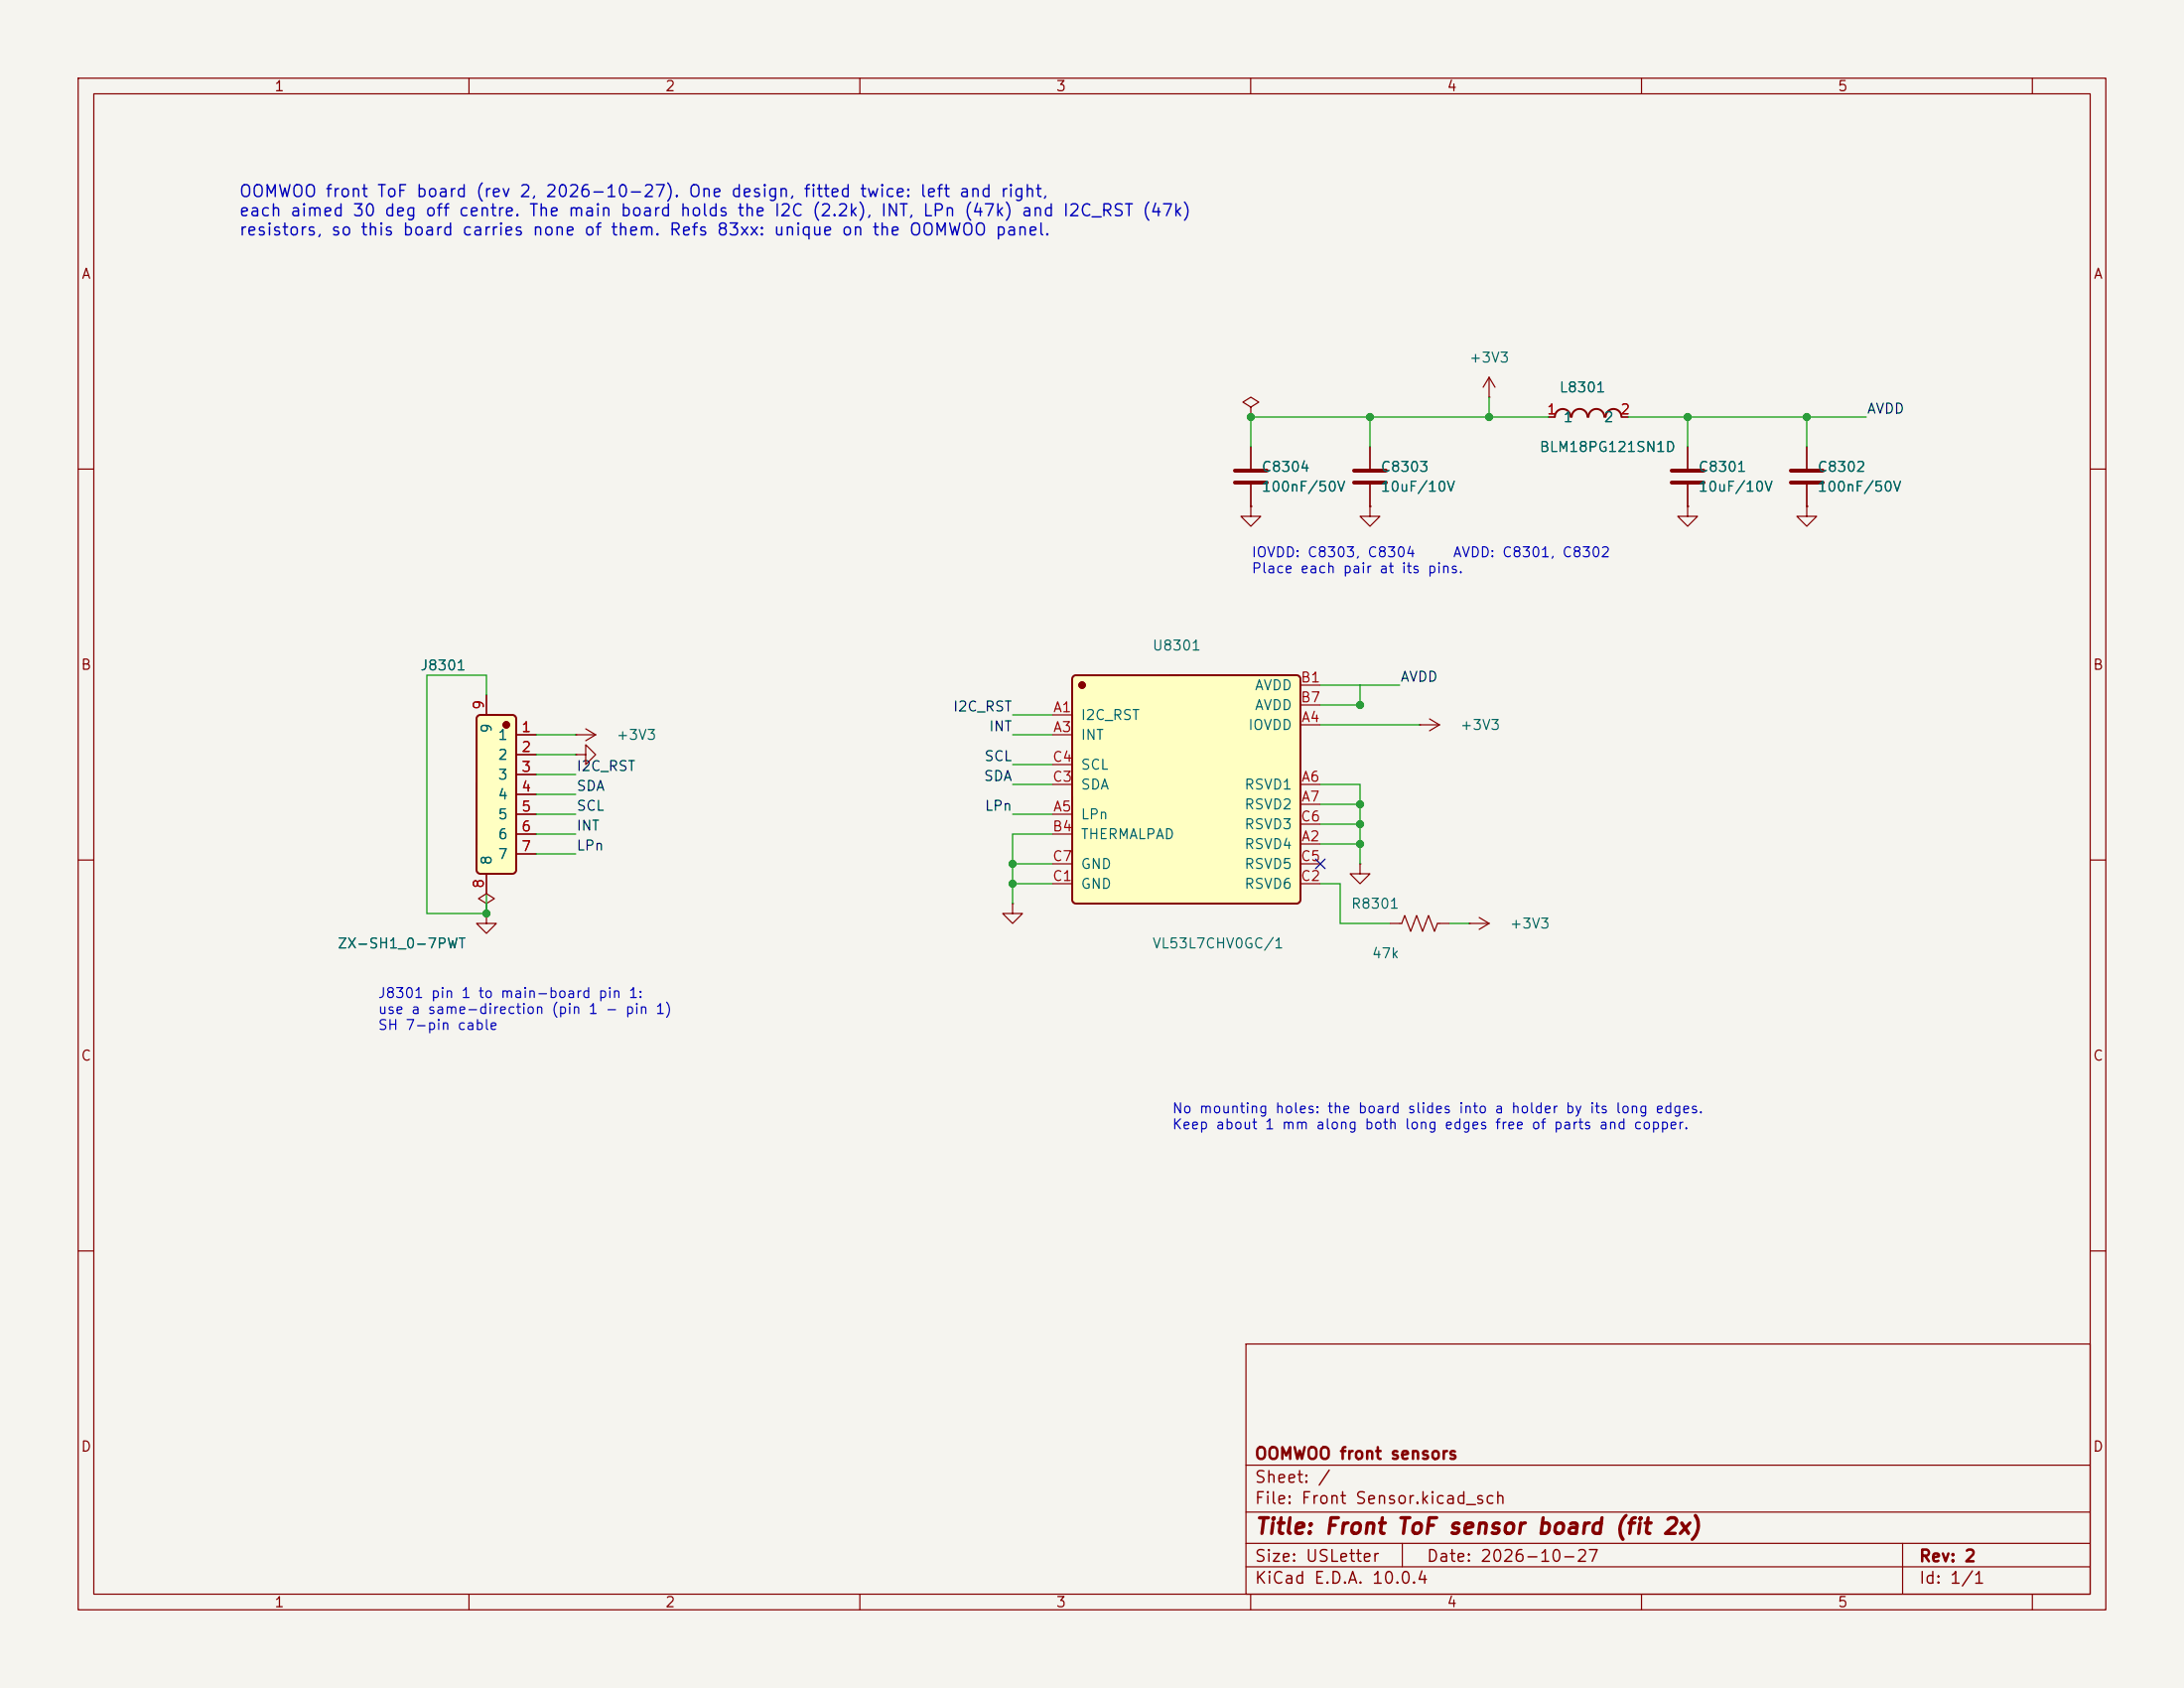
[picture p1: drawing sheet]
(kicad_sch
 (version 20260306)
 (generator "eeschema")
 (generator_version "10.0")
 (paper "USLetter")
 (title_block
  (title "Front ToF sensor board (fit 2x)")
  (date "2026-10-27")
  (rev "2")
  (company "OOMWOO front sensors"))
 (lib_symbols
  (symbol "Device:C"
   (pin_numbers (hide yes))
   (pin_names
    (offset 0.254)) (exclude_from_sim no) (in_bom yes) (on_board yes)
   (in_pos_files yes)
   (duplicate_pin_numbers_are_jumpers no)
   (property "Reference" "C" (at 0.635 2.54 0) (show_name no) (do_not_autoplace no) (effects (font (size 1.27 1.27)) (justify left)))
   (property "Value" "C" (at 0.635 -2.54 0) (show_name no) (do_not_autoplace no) (effects (font (size 1.27 1.27)) (justify left)))
   (property "Footprint" "" (at 0.9652 -3.81 0) (show_name no) (do_not_autoplace no) (hide yes) (effects (font (size 1.27 1.27))))
   (property "Datasheet" "" (at 0 0 0) (show_name no) (do_not_autoplace no) (hide yes) (effects (font (size 1.27 1.27))))
   (property "Description" "Unpolarized capacitor" (at 0 0 0) (show_name no) (do_not_autoplace no) (hide yes) (effects (font (size 1.27 1.27))))
   (symbol "C_0_1"
    (polyline (pts (xy -2.032 0.762) (xy 2.032 0.762)) (stroke (width 0.508) (type default)) (fill (type none)))
    (polyline (pts (xy -2.032 -0.762) (xy 2.032 -0.762)) (stroke (width 0.508) (type default)) (fill (type none))))
   (symbol "C_1_1"
    (pin passive line (at 0 3.81 270) (length 2.794) (name "" (effects (font (size 1.27 1.27)))) (number "1" (effects (font (size 1.27 1.27)))))
    (pin passive line (at 0 -3.81 90) (length 2.794) (name "" (effects (font (size 1.27 1.27)))) (number "2" (effects (font (size 1.27 1.27))))))
   (embedded_fonts no))
  (symbol "Device:R_US"
   (pin_numbers (hide yes))
   (pin_names
    (offset 0)) (exclude_from_sim no) (in_bom yes) (on_board yes)
   (in_pos_files yes)
   (duplicate_pin_numbers_are_jumpers no)
   (property "Reference" "R" (at 2.54 0 90) (show_name no) (do_not_autoplace no) (effects (font (size 1.27 1.27))))
   (property "Value" "R_US" (at -2.54 0 90) (show_name no) (do_not_autoplace no) (effects (font (size 1.27 1.27))))
   (property "Footprint" "" (at 1.016 -0.254 90) (show_name no) (do_not_autoplace no) (hide yes) (effects (font (size 1.27 1.27))))
   (property "Datasheet" "" (at 0 0 0) (show_name no) (do_not_autoplace no) (hide yes) (effects (font (size 1.27 1.27))))
   (property "Description" "Resistor, US symbol" (at 0 0 0) (show_name no) (do_not_autoplace no) (hide yes) (effects (font (size 1.27 1.27))))
   (symbol "R_US_0_1"
    (polyline (pts (xy 0 2.286) (xy 0 2.54)) (stroke (width 0) (type default)) (fill (type none)))
    (polyline (pts (xy 0 2.286) (xy 1.016 1.905) (xy 0 1.524) (xy -1.016 1.143) (xy 0 0.762)) (stroke (width 0) (type default)) (fill (type none)))
    (polyline (pts (xy 0 0.762) (xy 1.016 0.381) (xy 0 0) (xy -1.016 -0.381) (xy 0 -0.762)) (stroke (width 0) (type default)) (fill (type none)))
    (polyline (pts (xy 0 -0.762) (xy 1.016 -1.143) (xy 0 -1.524) (xy -1.016 -1.905) (xy 0 -2.286)) (stroke (width 0) (type default)) (fill (type none)))
    (polyline (pts (xy 0 -2.286) (xy 0 -2.54)) (stroke (width 0) (type default)) (fill (type none))))
   (symbol "R_US_1_1"
    (pin passive line (at 0 3.81 270) (length 1.27) (name "" (effects (font (size 1.27 1.27)))) (number "1" (effects (font (size 1.27 1.27)))))
    (pin passive line (at 0 -3.81 90) (length 1.27) (name "" (effects (font (size 1.27 1.27)))) (number "2" (effects (font (size 1.27 1.27))))))
   (embedded_fonts no))
  (symbol "JLCImport:BLM18PG121SN1D"
   (pin_names
    (offset 1.016)) (exclude_from_sim no) (in_bom yes) (on_board yes)
   (in_pos_files yes)
   (duplicate_pin_numbers_are_jumpers no)
   (property "Reference" "L" (at 0 2 0) (show_name no) (do_not_autoplace no) (effects (font (size 1.27 1.27))))
   (property "Value" "BLM18PG121SN1D_C14709" (at 0 -2 0) (show_name no) (do_not_autoplace no) (effects (font (size 1.27 1.27))))
   (property "Footprint" "JLCImport:BLM18PG121SN1D" (at 0 0 0) (show_name no) (do_not_autoplace no) (hide yes) (effects (font (size 1.27 1.27))))
   (property "Datasheet" "https://www.lcsc.com/datasheet/lcsc_datasheet_2304140030_Murata-Electronics-BLM18PG121SN1D_C14709.pdf" (at 0 0 0) (show_name no) (do_not_autoplace no) (hide yes) (effects (font (size 1.27 1.27))))
   (property "Description" "-55℃~+125℃ 1 120Ω@100MHz 2A 50mΩ ±25% 0603 Ferrite Beads ROHS" (at 0 0 0) (show_name no) (do_not_autoplace no) (hide yes) (effects (font (size 1.27 1.27))))
   (property "LCSC" "C14709" (at 0 0 0) (show_name no) (do_not_autoplace no) (hide yes) (effects (font (size 1.27 1.27))))
   (property "Manufacturer" "Murata Electronics" (at 0 0 0) (show_name no) (do_not_autoplace no) (hide yes) (effects (font (size 1.27 1.27))))
   (property "Manufacturer Part" "BLM18PG121SN1D" (at 0 0 0) (show_name no) (do_not_autoplace no) (hide yes) (effects (font (size 1.27 1.27))))
   (symbol "BLM18PG121SN1D_0_1"
    (arc (start -4.2883 0.0173) (mid -3.2763 1.0283) (end -2.2652 0.0163) (stroke (width 0.254) (type solid)) (fill (type none)))
    (arc (start -2.1336 0.018) (mid -1.1214 1.0291) (end -0.1105 0.0168) (stroke (width 0.254) (type solid)) (fill (type none)))
    (arc (start 0.017 0.018) (mid 1.0292 1.0291) (end 2.0401 0.0168) (stroke (width 0.254) (type solid)) (fill (type none)))
    (arc (start 2.2098 0.0175) (mid 3.2219 1.0284) (end 4.2329 0.0163) (stroke (width 0.254) (type solid)) (fill (type none)))
    (pin passive line (at -5.08 0 0) (length 0.762) (name "1" (effects (font (size 1.27 1.27)))) (number "1" (effects (font (size 1.27 1.27)))))
    (pin passive line (at 5.08 0 180) (length 0.762) (name "2" (effects (font (size 1.27 1.27)))) (number "2" (effects (font (size 1.27 1.27))))))
   (embedded_fonts no))
  (symbol "JLCImport:VL53L7CHV0GC_1"
   (pin_names
    (offset 1.016)) (exclude_from_sim no) (in_bom yes) (on_board yes)
   (in_pos_files yes)
   (duplicate_pin_numbers_are_jumpers no)
   (property "Reference" "U" (at 0 17.24 0) (show_name no) (do_not_autoplace no) (effects (font (size 1.27 1.27))))
   (property "Value" "VL53L7CHV0GC_1" (at 0 -15.97 0) (show_name no) (do_not_autoplace no) (effects (font (size 1.27 1.27))))
   (property "Footprint" "JLCImport:VL53L7CHV0GC_1" (at 0 0 0) (show_name no) (do_not_autoplace no) (hide yes) (effects (font (size 1.27 1.27))))
   (property "Datasheet" "https://www.st.com/resource/en/datasheet/vl53l7ch.pdf" (at 0 0 0) (show_name no) (do_not_autoplace no) (hide yes) (effects (font (size 1.27 1.27))))
   (property "Description" "Low power mode、Digital communication interface、Interrupt output LGA-16(3x6.4) Specialized Sensors ROHS" (at 0 0 0) (show_name no) (do_not_autoplace no) (hide yes) (effects (font (size 1.27 1.27))))
   (property "LCSC" "C19183986" (at 0 0 0) (show_name no) (do_not_autoplace no) (hide yes) (effects (font (size 1.27 1.27))))
   (property "Manufacturer" "STMicroelectronics" (at 0 0 0) (show_name no) (do_not_autoplace no) (hide yes) (effects (font (size 1.27 1.27))))
   (property "Manufacturer Part" "VL53L7CHV0GC/1" (at 0 0 0) (show_name no) (do_not_autoplace no) (hide yes) (effects (font (size 1.27 1.27))))
   (symbol "VL53L7CHV0GC_1_0_1"
    (circle (center -13.97 13.97) (radius 0.381) (stroke (width 0.254) (type solid)) (fill (type outline)))
    (polyline (pts (xy 13.462 -13.97) (xy 13.5611 -13.9603) (xy 13.6564 -13.9314) (xy 13.7443 -13.8844) (xy 13.8212 -13.8212) (xy 13.8844 -13.7443) (xy 13.9314 -13.6564) (xy 13.9603 -13.5611) (xy 13.97 -13.462) (xy 13.9603 14.8311) (xy 13.9314 14.9264) (xy 13.8844 15.0143) (xy 13.8212 15.0912) (xy 13.7443 15.1544) (xy 13.6564 15.2014) (xy 13.5611 15.2303) (xy 13.462 15.24) (xy -14.8311 15.2303) (xy -14.9264 15.2014) (xy -15.0143 15.1544) (xy -15.0912 15.0912) (xy -15.1544 15.0143) (xy -15.2014 14.9264) (xy -15.2303 14.8311) (xy -15.24 14.732) (xy -15.2303 -13.5611) (xy -15.2014 -13.6564) (xy -15.1544 -13.7443) (xy -15.0912 -13.8212) (xy -15.0143 -13.8844) (xy -14.9264 -13.9314) (xy -14.8311 -13.9603) (xy -14.732 -13.97) (xy 13.462 -13.97)) (stroke (width 0.254) (type solid)) (fill (type background)))
    (pin passive line (at -17.78 10.16 0) (length 2.54) (name "I2C_RST" (effects (font (size 1.27 1.27)))) (number "A1" (effects (font (size 1.27 1.27)))))
    (pin passive line (at 16.51 -6.35 180) (length 2.54) (name "RSVD4" (effects (font (size 1.27 1.27)))) (number "A2" (effects (font (size 1.27 1.27)))))
    (pin passive line (at -17.78 7.62 0) (length 2.54) (name "INT" (effects (font (size 1.27 1.27)))) (number "A3" (effects (font (size 1.27 1.27)))))
    (pin passive line (at 16.51 8.89 180) (length 2.54) (name "IOVDD" (effects (font (size 1.27 1.27)))) (number "A4" (effects (font (size 1.27 1.27)))))
    (pin passive line (at -17.78 -2.54 0) (length 2.54) (name "LPn" (effects (font (size 1.27 1.27)))) (number "A5" (effects (font (size 1.27 1.27)))))
    (pin passive line (at 16.51 1.27 180) (length 2.54) (name "RSVD1" (effects (font (size 1.27 1.27)))) (number "A6" (effects (font (size 1.27 1.27)))))
    (pin passive line (at 16.51 -1.27 180) (length 2.54) (name "RSVD2" (effects (font (size 1.27 1.27)))) (number "A7" (effects (font (size 1.27 1.27)))))
    (pin passive line (at 16.51 13.97 180) (length 2.54) (name "AVDD" (effects (font (size 1.27 1.27)))) (number "B1" (effects (font (size 1.27 1.27)))))
    (pin passive line (at -17.78 -5.08 0) (length 2.54) (name "THERMALPAD" (effects (font (size 1.27 1.27)))) (number "B4" (effects (font (size 1.27 1.27)))))
    (pin passive line (at 16.51 11.43 180) (length 2.54) (name "AVDD" (effects (font (size 1.27 1.27)))) (number "B7" (effects (font (size 1.27 1.27)))))
    (pin passive line (at -17.78 -11.43 0) (length 2.54) (name "GND" (effects (font (size 1.27 1.27)))) (number "C1" (effects (font (size 1.27 1.27)))))
    (pin passive line (at 16.51 -11.43 180) (length 2.54) (name "RSVD6" (effects (font (size 1.27 1.27)))) (number "C2" (effects (font (size 1.27 1.27)))))
    (pin passive line (at -17.78 1.27 0) (length 2.54) (name "SDA" (effects (font (size 1.27 1.27)))) (number "C3" (effects (font (size 1.27 1.27)))))
    (pin passive line (at -17.78 3.81 0) (length 2.54) (name "SCL" (effects (font (size 1.27 1.27)))) (number "C4" (effects (font (size 1.27 1.27)))))
    (pin passive line (at 16.51 -8.89 180) (length 2.54) (name "RSVD5" (effects (font (size 1.27 1.27)))) (number "C5" (effects (font (size 1.27 1.27)))))
    (pin passive line (at 16.51 -3.81 180) (length 2.54) (name "RSVD3" (effects (font (size 1.27 1.27)))) (number "C6" (effects (font (size 1.27 1.27)))))
    (pin passive line (at -17.78 -8.89 0) (length 2.54) (name "GND" (effects (font (size 1.27 1.27)))) (number "C7" (effects (font (size 1.27 1.27))))))
   (embedded_fonts no))
  (symbol "JLCImport:ZX-SH1_0-7PWT"
   (pin_names
    (offset 1.016)) (exclude_from_sim no) (in_bom yes) (on_board yes)
   (in_pos_files yes)
   (duplicate_pin_numbers_are_jumpers no)
   (property "Reference" "U" (at 0 14.7 0) (show_name no) (do_not_autoplace no) (effects (font (size 1.27 1.27))))
   (property "Value" "ZX-SH1_0-7PWT" (at 0 -14.7 0) (show_name no) (do_not_autoplace no) (effects (font (size 1.27 1.27))))
   (property "Footprint" "JLCImport:ZX-SH1_0-7PWT" (at 0 0 0) (show_name no) (do_not_autoplace no) (hide yes) (effects (font (size 1.27 1.27))))
   (property "Datasheet" "https://www.lcsc.com/datasheet/C7430449.pdf" (at 0 0 0) (show_name no) (do_not_autoplace no) (hide yes) (effects (font (size 1.27 1.27))))
   (property "Description" "JST SH compatible, 1.0 mm pitch, 1x7P, surface mount, right angle (side entry), 2 mounting pads, 1 A 50 V" (at 0 0 0) (show_name no) (do_not_autoplace no) (hide yes) (effects (font (size 1.27 1.27))))
   (property "LCSC" "C7430449" (at 0 0 0) (show_name no) (do_not_autoplace no) (hide yes) (effects (font (size 1.27 1.27))))
   (property "Manufacturer" "Megastar" (at 0 0 0) (show_name no) (do_not_autoplace no) (hide yes) (effects (font (size 1.27 1.27))))
   (property "Manufacturer Part" "ZX-SH1.0-7PWT" (at 0 0 0) (show_name no) (do_not_autoplace no) (hide yes) (effects (font (size 1.27 1.27))))
   (symbol "ZX-SH1_0-7PWT_0_1"
    (circle (center -1.27 8.89) (radius 0.381) (stroke (width 0.254) (type solid)) (fill (type outline)))
    (polyline (pts (xy 2.032 -10.16) (xy 2.1311 -10.1503) (xy 2.2264 -10.1214) (xy 2.3142 -10.0744) (xy 2.3912 -10.0112) (xy 2.4544 -9.9343) (xy 2.5013 -9.8464) (xy 2.5302 -9.7511) (xy 2.54 -9.652) (xy 2.5302 9.7511) (xy 2.5013 9.8464) (xy 2.4544 9.9343) (xy 2.3912 10.0112) (xy 2.3142 10.0744) (xy 2.2264 10.1214) (xy 2.1311 10.1503) (xy 2.032 10.16) (xy -2.1311 10.1503) (xy -2.2264 10.1214) (xy -2.3142 10.0744) (xy -2.3912 10.0112) (xy -2.4544 9.9343) (xy -2.5013 9.8464) (xy -2.5302 9.7511) (xy -2.54 9.652) (xy -2.5302 -9.7511) (xy -2.5013 -9.8464) (xy -2.4544 -9.9343) (xy -2.3912 -10.0112) (xy -2.3142 -10.0744) (xy -2.2264 -10.1214) (xy -2.1311 -10.1503) (xy -2.032 -10.16) (xy 2.032 -10.16)) (stroke (width 0.254) (type solid)) (fill (type background)))
    (pin passive line (at -5.08 7.62 0) (length 2.54) (name "1" (effects (font (size 1.27 1.27)))) (number "1" (effects (font (size 1.27 1.27)))))
    (pin passive line (at -5.08 5.08 0) (length 2.54) (name "2" (effects (font (size 1.27 1.27)))) (number "2" (effects (font (size 1.27 1.27)))))
    (pin passive line (at -5.08 2.54 0) (length 2.54) (name "3" (effects (font (size 1.27 1.27)))) (number "3" (effects (font (size 1.27 1.27)))))
    (pin passive line (at -5.08 0 0) (length 2.54) (name "4" (effects (font (size 1.27 1.27)))) (number "4" (effects (font (size 1.27 1.27)))))
    (pin passive line (at -5.08 -2.54 0) (length 2.54) (name "5" (effects (font (size 1.27 1.27)))) (number "5" (effects (font (size 1.27 1.27)))))
    (pin passive line (at -5.08 -5.08 0) (length 2.54) (name "6" (effects (font (size 1.27 1.27)))) (number "6" (effects (font (size 1.27 1.27)))))
    (pin passive line (at -5.08 -7.62 0) (length 2.54) (name "7" (effects (font (size 1.27 1.27)))) (number "7" (effects (font (size 1.27 1.27)))))
    (pin passive line (at 1.27 -12.7 90) (length 2.54) (name "8" (effects (font (size 1.27 1.27)))) (number "8" (effects (font (size 1.27 1.27)))))
    (pin passive line (at 1.27 12.7 270) (length 2.54) (name "9" (effects (font (size 1.27 1.27)))) (number "9" (effects (font (size 1.27 1.27))))))
   (embedded_fonts no))
  (symbol "power:+3V3"
   (power global)
   (pin_numbers (hide yes))
   (pin_names
    (offset 0) (hide yes)) (exclude_from_sim no) (in_bom yes) (on_board yes)
   (in_pos_files yes)
   (duplicate_pin_numbers_are_jumpers no)
   (property "Reference" "#PWR" (at 0 -3.81 0) (show_name no) (do_not_autoplace no) (hide yes) (effects (font (size 1.27 1.27))))
   (property "Value" "+3V3" (at 0 3.556 0) (show_name no) (do_not_autoplace no) (effects (font (size 1.27 1.27))))
   (property "Footprint" "" (at 0 0 0) (show_name no) (do_not_autoplace no) (hide yes) (effects (font (size 1.27 1.27))))
   (property "Datasheet" "" (at 0 0 0) (show_name no) (do_not_autoplace no) (hide yes) (effects (font (size 1.27 1.27))))
   (property "Description" "Power symbol creates a global label with name \"+3V3\"" (at 0 0 0) (show_name no) (do_not_autoplace no) (hide yes) (effects (font (size 1.27 1.27))))
   (symbol "+3V3_0_1"
    (polyline (pts (xy -0.762 1.27) (xy 0 2.54)) (stroke (width 0) (type default)) (fill (type none)))
    (polyline (pts (xy 0 2.54) (xy 0.762 1.27)) (stroke (width 0) (type default)) (fill (type none)))
    (polyline (pts (xy 0 0) (xy 0 2.54)) (stroke (width 0) (type default)) (fill (type none))))
   (symbol "+3V3_1_1"
    (pin power_in line (at 0 0 90) (length 0) (name "" (effects (font (size 1.27 1.27)))) (number "1" (effects (font (size 1.27 1.27))))))
   (embedded_fonts no))
  (symbol "power:GND"
   (power global)
   (pin_numbers (hide yes))
   (pin_names
    (offset 0) (hide yes)) (exclude_from_sim no) (in_bom yes) (on_board yes)
   (in_pos_files yes)
   (duplicate_pin_numbers_are_jumpers no)
   (property "Reference" "#PWR" (at 0 -6.35 0) (show_name no) (do_not_autoplace no) (hide yes) (effects (font (size 1.27 1.27))))
   (property "Value" "GND" (at 0 -3.81 0) (show_name no) (do_not_autoplace no) (effects (font (size 1.27 1.27))))
   (property "Footprint" "" (at 0 0 0) (show_name no) (do_not_autoplace no) (hide yes) (effects (font (size 1.27 1.27))))
   (property "Datasheet" "" (at 0 0 0) (show_name no) (do_not_autoplace no) (hide yes) (effects (font (size 1.27 1.27))))
   (property "Description" "Power symbol creates a global label with name \"GND\" , ground" (at 0 0 0) (show_name no) (do_not_autoplace no) (hide yes) (effects (font (size 1.27 1.27))))
   (symbol "GND_0_1"
    (polyline (pts (xy 0 0) (xy 0 -1.27) (xy 1.27 -1.27) (xy 0 -2.54) (xy -1.27 -1.27) (xy 0 -1.27)) (stroke (width 0) (type default)) (fill (type none))))
   (symbol "GND_1_1"
    (pin power_in line (at 0 0 270) (length 0) (name "" (effects (font (size 1.27 1.27)))) (number "1" (effects (font (size 1.27 1.27))))))
   (embedded_fonts no))
  (symbol "power:PWR_FLAG"
   (power global)
   (pin_numbers (hide yes))
   (pin_names
    (offset 0) (hide yes)) (exclude_from_sim no) (in_bom yes) (on_board yes)
   (in_pos_files yes)
   (duplicate_pin_numbers_are_jumpers no)
   (property "Reference" "#FLG" (at 0 1.905 0) (show_name no) (do_not_autoplace no) (hide yes) (effects (font (size 1.27 1.27))))
   (property "Value" "PWR_FLAG" (at 0 3.81 0) (show_name no) (do_not_autoplace no) (effects (font (size 1.27 1.27))))
   (property "Footprint" "" (at 0 0 0) (show_name no) (do_not_autoplace no) (hide yes) (effects (font (size 1.27 1.27))))
   (property "Datasheet" "" (at 0 0 0) (show_name no) (do_not_autoplace no) (hide yes) (effects (font (size 1.27 1.27))))
   (property "Description" "Special symbol for telling ERC where power comes from" (at 0 0 0) (show_name no) (do_not_autoplace no) (hide yes) (effects (font (size 1.27 1.27))))
   (symbol "PWR_FLAG_0_0"
    (pin power_out line (at 0 0 90) (length 0) (name "" (effects (font (size 1.27 1.27)))) (number "1" (effects (font (size 1.27 1.27))))))
   (symbol "PWR_FLAG_0_1"
    (polyline (pts (xy 0 0) (xy 0 1.27) (xy -1.016 1.905) (xy 0 2.54) (xy 1.016 1.905) (xy 0 1.27)) (stroke (width 0) (type default)) (fill (type none))))
   (embedded_fonts no)))
 (symbol
  (lib_id "JLCImport:ZX-SH1_0-7PWT")
  (at 63.5 101.6 0)
  (mirror y)
  (unit 1)
  (body_style 1)
  (exclude_from_sim no)
  (in_bom yes)
  (on_board yes)
  (in_pos_files yes)
  (dnp no)
  (property "Reference" "J8301" (at 59.69 85.09 0) (show_name no) (do_not_autoplace no) (effects (font (size 1.27 1.27)) (justify left)))
  (property "Value" "ZX-SH1_0-7PWT" (at 59.69 120.65 0) (show_name no) (do_not_autoplace no) (effects (font (size 1.27 1.27)) (justify left)))
  (property "Footprint" "JLCImport:ZX-SH1_0-7PWT" (at 63.5 101.6 0) (hide yes) (show_name no) (do_not_autoplace no) (effects (font (size 1.27 1.27))))
  (property "Datasheet" "" (at 63.5 101.6 0) (hide yes) (show_name no) (do_not_autoplace no) (effects (font (size 1.27 1.27))))
  (property "Description" "JST SH compatible 1.0 mm 1x7P, SMD right angle; to the main board VL-L1 or VL-R1" (at 63.5 101.6 0) (hide yes) (show_name no) (do_not_autoplace no) (effects (font (size 1.27 1.27))))
  (property "LCSC" "C7430449" (at 63.5 101.6 0) (hide yes) (show_name no) (do_not_autoplace no) (effects (font (size 1.27 1.27))))
  (pin "1")
  (pin "2")
  (pin "3")
  (pin "4")
  (pin "5")
  (pin "6")
  (pin "7")
  (pin "8")
  (pin "9"))
 (wire
  (pts (xy 68.58 93.98) (xy 73.66 93.98))
  (stroke (width 0) (type default)))
 (symbol
  (lib_id "power:+3V3")
  (at 73.66 93.98 270)
  (unit 1)
  (body_style 1)
  (exclude_from_sim no)
  (in_bom yes)
  (on_board yes)
  (in_pos_files yes)
  (dnp no)
  (property "Reference" "#PWR8301" (at 73.66 93.98 90) (hide yes) (show_name no) (do_not_autoplace no) (effects (font (size 1.27 1.27))))
  (property "Value" "+3V3" (at 78.74 93.98 90) (show_name no) (do_not_autoplace no) (effects (font (size 1.27 1.27)) (justify left)))
  (property "Footprint" "" (at 73.66 93.98 0) (hide yes) (show_name no) (do_not_autoplace no) (effects (font (size 1.27 1.27))))
  (property "Datasheet" "" (at 73.66 93.98 0) (hide yes) (show_name no) (do_not_autoplace no) (effects (font (size 1.27 1.27))))
  (property "Description" "" (at 73.66 93.98 0) (hide yes) (show_name no) (do_not_autoplace no) (effects (font (size 1.27 1.27))))
  (pin "1"))
 (wire
  (pts (xy 68.58 96.52) (xy 73.66 96.52))
  (stroke (width 0) (type default)))
 (symbol
  (lib_id "power:GND")
  (at 73.66 96.52 90)
  (unit 1)
  (body_style 1)
  (exclude_from_sim no)
  (in_bom yes)
  (on_board yes)
  (in_pos_files yes)
  (dnp no)
  (property "Reference" "#PWR8302" (at 73.66 96.52 90) (hide yes) (show_name no) (do_not_autoplace no) (effects (font (size 1.27 1.27))))
  (property "Value" "GND" (at 78.74 96.52 90) (hide yes) (show_name no) (do_not_autoplace no) (effects (font (size 1.27 1.27)) (justify left)))
  (property "Footprint" "" (at 73.66 96.52 0) (hide yes) (show_name no) (do_not_autoplace no) (effects (font (size 1.27 1.27))))
  (property "Datasheet" "" (at 73.66 96.52 0) (hide yes) (show_name no) (do_not_autoplace no) (effects (font (size 1.27 1.27))))
  (property "Description" "" (at 73.66 96.52 0) (hide yes) (show_name no) (do_not_autoplace no) (effects (font (size 1.27 1.27))))
  (pin "1"))
 (wire
  (pts (xy 68.58 99.06) (xy 73.66 99.06))
  (stroke (width 0) (type default)))
 (label "I2C_RST"
  (at 73.66 99.06 0)
  (effects (font (size 1.27 1.27)) (justify left bottom)))
 (wire
  (pts (xy 68.58 101.6) (xy 73.66 101.6))
  (stroke (width 0) (type default)))
 (label "SDA"
  (at 73.66 101.6 0)
  (effects (font (size 1.27 1.27)) (justify left bottom)))
 (wire
  (pts (xy 68.58 104.14) (xy 73.66 104.14))
  (stroke (width 0) (type default)))
 (label "SCL"
  (at 73.66 104.14 0)
  (effects (font (size 1.27 1.27)) (justify left bottom)))
 (wire
  (pts (xy 68.58 106.68) (xy 73.66 106.68))
  (stroke (width 0) (type default)))
 (label "INT"
  (at 73.66 106.68 0)
  (effects (font (size 1.27 1.27)) (justify left bottom)))
 (wire
  (pts (xy 68.58 109.22) (xy 73.66 109.22))
  (stroke (width 0) (type default)))
 (label "LPn"
  (at 73.66 109.22 0)
  (effects (font (size 1.27 1.27)) (justify left bottom)))
 (wire
  (pts (xy 62.23 114.3) (xy 62.23 116.84))
  (stroke (width 0) (type default)))
 (symbol
  (lib_id "power:GND")
  (at 62.23 116.84 0)
  (unit 1)
  (body_style 1)
  (exclude_from_sim no)
  (in_bom yes)
  (on_board yes)
  (in_pos_files yes)
  (dnp no)
  (property "Reference" "#PWR8303" (at 62.23 116.84 0) (hide yes) (show_name no) (do_not_autoplace no) (effects (font (size 1.27 1.27))))
  (property "Value" "GND" (at 62.23 121.92 0) (hide yes) (show_name no) (do_not_autoplace no) (effects (font (size 1.27 1.27))))
  (property "Footprint" "" (at 62.23 116.84 0) (hide yes) (show_name no) (do_not_autoplace no) (effects (font (size 1.27 1.27))))
  (property "Datasheet" "" (at 62.23 116.84 0) (hide yes) (show_name no) (do_not_autoplace no) (effects (font (size 1.27 1.27))))
  (property "Description" "" (at 62.23 116.84 0) (hide yes) (show_name no) (do_not_autoplace no) (effects (font (size 1.27 1.27))))
  (pin "1"))
 (wire
  (pts (xy 62.23 88.9) (xy 62.23 86.36))
  (stroke (width 0) (type default)))
 (wire
  (pts (xy 62.23 86.36) (xy 54.61 86.36))
  (stroke (width 0) (type default)))
 (wire
  (pts (xy 54.61 86.36) (xy 54.61 116.84))
  (stroke (width 0) (type default)))
 (wire
  (pts (xy 54.61 116.84) (xy 62.23 116.84))
  (stroke (width 0) (type default)))
 (junction
  (at 62.23 116.84)
  (diameter 0)
  (color 0 0 0 0))
 (text "J8301 pin 1 to main-board pin 1:\nuse a same-direction (pin 1 - pin 1)\nSH 7-pin cable"
  (exclude_from_sim no)
  (at 48.26 132.08 0)
  (effects (font (size 1.27 1.27)) (justify left bottom)))
 (symbol
  (lib_id "JLCImport:VL53L7CHV0GC_1")
  (at 152.4 101.6 0)
  (unit 1)
  (body_style 1)
  (exclude_from_sim no)
  (in_bom no)
  (on_board yes)
  (in_pos_files no)
  (dnp no)
  (property "Reference" "U8301" (at 147.32 82.55 0) (show_name no) (do_not_autoplace no) (effects (font (size 1.27 1.27)) (justify left)))
  (property "Value" "VL53L7CHV0GC/1" (at 147.32 120.65 0) (show_name no) (do_not_autoplace no) (effects (font (size 1.27 1.27)) (justify left)))
  (property "Footprint" "JLCImport:VL53L7CHV0GC_1" (at 152.4 101.6 0) (hide yes) (show_name no) (do_not_autoplace no) (effects (font (size 1.27 1.27))))
  (property "Datasheet" "https://www.st.com/resource/en/datasheet/vl53l7ch.pdf" (at 152.4 101.6 0) (hide yes) (show_name no) (do_not_autoplace no) (effects (font (size 1.27 1.27))))
  (property "Description" "8x8 multizone ToF, 90 deg diagonal FoV. Hand-placed (not in the JLC BOM/CPL). Same footprint and pinout: VL53L7CX (C5270520), VL53L5CX (C3178303, 63 deg diagonal)" (at 152.4 101.6 0) (hide yes) (show_name no) (do_not_autoplace no) (effects (font (size 1.27 1.27))))
  (property "Assembly" "hand-placed: buy from DigiKey, Mouser or ST, reflow at home" (at 152.4 101.6 0) (hide yes) (show_name no) (do_not_autoplace no) (effects (font (size 1.27 1.27))))
  (property "LCSC" "C19183986" (at 152.4 101.6 0) (hide yes) (show_name no) (do_not_autoplace no) (effects (font (size 1.27 1.27))))
  (pin "A1")
  (pin "A2")
  (pin "A3")
  (pin "A4")
  (pin "A5")
  (pin "A6")
  (pin "A7")
  (pin "B1")
  (pin "B4")
  (pin "B7")
  (pin "C1")
  (pin "C2")
  (pin "C3")
  (pin "C4")
  (pin "C5")
  (pin "C6")
  (pin "C7"))
 (wire
  (pts (xy 134.62 91.44) (xy 129.54 91.44))
  (stroke (width 0) (type default)))
 (label "I2C_RST"
  (at 129.54 91.44 180)
  (effects (font (size 1.27 1.27)) (justify right bottom)))
 (wire
  (pts (xy 134.62 93.98) (xy 129.54 93.98))
  (stroke (width 0) (type default)))
 (label "INT"
  (at 129.54 93.98 180)
  (effects (font (size 1.27 1.27)) (justify right bottom)))
 (wire
  (pts (xy 134.62 104.14) (xy 129.54 104.14))
  (stroke (width 0) (type default)))
 (label "LPn"
  (at 129.54 104.14 180)
  (effects (font (size 1.27 1.27)) (justify right bottom)))
 (wire
  (pts (xy 134.62 100.33) (xy 129.54 100.33))
  (stroke (width 0) (type default)))
 (label "SDA"
  (at 129.54 100.33 180)
  (effects (font (size 1.27 1.27)) (justify right bottom)))
 (wire
  (pts (xy 134.62 97.79) (xy 129.54 97.79))
  (stroke (width 0) (type default)))
 (label "SCL"
  (at 129.54 97.79 180)
  (effects (font (size 1.27 1.27)) (justify right bottom)))
 (no_connect
  (at 168.91 110.49))
 (wire
  (pts (xy 134.62 106.68) (xy 129.54 106.68))
  (stroke (width 0) (type default)))
 (wire
  (pts (xy 134.62 110.49) (xy 129.54 110.49))
  (stroke (width 0) (type default)))
 (wire
  (pts (xy 134.62 113.03) (xy 129.54 113.03))
  (stroke (width 0) (type default)))
 (wire
  (pts (xy 129.54 106.68) (xy 129.54 113.03))
  (stroke (width 0) (type default)))
 (junction
  (at 129.54 110.49)
  (diameter 0)
  (color 0 0 0 0))
 (wire
  (pts (xy 129.54 113.03) (xy 129.54 115.57))
  (stroke (width 0) (type default)))
 (junction
  (at 129.54 113.03)
  (diameter 0)
  (color 0 0 0 0))
 (symbol
  (lib_id "power:GND")
  (at 129.54 115.57 0)
  (unit 1)
  (body_style 1)
  (exclude_from_sim no)
  (in_bom yes)
  (on_board yes)
  (in_pos_files yes)
  (dnp no)
  (property "Reference" "#PWR8304" (at 129.54 115.57 0) (hide yes) (show_name no) (do_not_autoplace no) (effects (font (size 1.27 1.27))))
  (property "Value" "GND" (at 129.54 120.65 0) (hide yes) (show_name no) (do_not_autoplace no) (effects (font (size 1.27 1.27))))
  (property "Footprint" "" (at 129.54 115.57 0) (hide yes) (show_name no) (do_not_autoplace no) (effects (font (size 1.27 1.27))))
  (property "Datasheet" "" (at 129.54 115.57 0) (hide yes) (show_name no) (do_not_autoplace no) (effects (font (size 1.27 1.27))))
  (property "Description" "" (at 129.54 115.57 0) (hide yes) (show_name no) (do_not_autoplace no) (effects (font (size 1.27 1.27))))
  (pin "1"))
 (wire
  (pts (xy 168.91 100.33) (xy 173.99 100.33))
  (stroke (width 0) (type default)))
 (wire
  (pts (xy 168.91 102.87) (xy 173.99 102.87))
  (stroke (width 0) (type default)))
 (wire
  (pts (xy 168.91 105.41) (xy 173.99 105.41))
  (stroke (width 0) (type default)))
 (wire
  (pts (xy 168.91 107.95) (xy 173.99 107.95))
  (stroke (width 0) (type default)))
 (wire
  (pts (xy 173.99 100.33) (xy 173.99 107.95))
  (stroke (width 0) (type default)))
 (junction
  (at 173.99 102.87)
  (diameter 0)
  (color 0 0 0 0))
 (junction
  (at 173.99 105.41)
  (diameter 0)
  (color 0 0 0 0))
 (wire
  (pts (xy 173.99 107.95) (xy 173.99 110.49))
  (stroke (width 0) (type default)))
 (junction
  (at 173.99 107.95)
  (diameter 0)
  (color 0 0 0 0))
 (symbol
  (lib_id "power:GND")
  (at 173.99 110.49 0)
  (unit 1)
  (body_style 1)
  (exclude_from_sim no)
  (in_bom yes)
  (on_board yes)
  (in_pos_files yes)
  (dnp no)
  (property "Reference" "#PWR8305" (at 173.99 110.49 0) (hide yes) (show_name no) (do_not_autoplace no) (effects (font (size 1.27 1.27))))
  (property "Value" "GND" (at 173.99 115.57 0) (hide yes) (show_name no) (do_not_autoplace no) (effects (font (size 1.27 1.27))))
  (property "Footprint" "" (at 173.99 110.49 0) (hide yes) (show_name no) (do_not_autoplace no) (effects (font (size 1.27 1.27))))
  (property "Datasheet" "" (at 173.99 110.49 0) (hide yes) (show_name no) (do_not_autoplace no) (effects (font (size 1.27 1.27))))
  (property "Description" "" (at 173.99 110.49 0) (hide yes) (show_name no) (do_not_autoplace no) (effects (font (size 1.27 1.27))))
  (pin "1"))
 (wire
  (pts (xy 168.91 87.63) (xy 173.99 87.63))
  (stroke (width 0) (type default)))
 (wire
  (pts (xy 168.91 90.17) (xy 173.99 90.17))
  (stroke (width 0) (type default)))
 (wire
  (pts (xy 173.99 87.63) (xy 173.99 90.17))
  (stroke (width 0) (type default)))
 (junction
  (at 173.99 90.17)
  (diameter 0)
  (color 0 0 0 0))
 (wire
  (pts (xy 173.99 87.63) (xy 179.07 87.63))
  (stroke (width 0) (type default)))
 (label "AVDD"
  (at 179.07 87.63 0)
  (effects (font (size 1.27 1.27)) (justify left bottom)))
 (wire
  (pts (xy 168.91 92.71) (xy 181.61 92.71))
  (stroke (width 0) (type default)))
 (symbol
  (lib_id "power:+3V3")
  (at 181.61 92.71 270)
  (unit 1)
  (body_style 1)
  (exclude_from_sim no)
  (in_bom yes)
  (on_board yes)
  (in_pos_files yes)
  (dnp no)
  (property "Reference" "#PWR8306" (at 181.61 92.71 90) (hide yes) (show_name no) (do_not_autoplace no) (effects (font (size 1.27 1.27))))
  (property "Value" "+3V3" (at 186.69 92.71 90) (show_name no) (do_not_autoplace no) (effects (font (size 1.27 1.27)) (justify left)))
  (property "Footprint" "" (at 181.61 92.71 0) (hide yes) (show_name no) (do_not_autoplace no) (effects (font (size 1.27 1.27))))
  (property "Datasheet" "" (at 181.61 92.71 0) (hide yes) (show_name no) (do_not_autoplace no) (effects (font (size 1.27 1.27))))
  (property "Description" "" (at 181.61 92.71 0) (hide yes) (show_name no) (do_not_autoplace no) (effects (font (size 1.27 1.27))))
  (pin "1"))
 (symbol
  (lib_id "Device:R_US")
  (at 181.61 118.11 90)
  (unit 1)
  (body_style 1)
  (exclude_from_sim no)
  (in_bom yes)
  (on_board yes)
  (in_pos_files yes)
  (dnp no)
  (property "Reference" "R8301" (at 179.07 115.57 90) (show_name no) (do_not_autoplace no) (effects (font (size 1.27 1.27)) (justify left)))
  (property "Value" "47k" (at 179.07 121.92 90) (show_name no) (do_not_autoplace no) (effects (font (size 1.27 1.27)) (justify left)))
  (property "Footprint" "Resistor_SMD:R_0603_1608Metric" (at 181.61 118.11 0) (hide yes) (show_name no) (do_not_autoplace no) (effects (font (size 1.27 1.27))))
  (property "Datasheet" "" (at 181.61 118.11 0) (hide yes) (show_name no) (do_not_autoplace no) (effects (font (size 1.27 1.27))))
  (property "Description" "" (at 181.61 118.11 0) (hide yes) (show_name no) (do_not_autoplace no) (effects (font (size 1.27 1.27))))
  (property "LCSC" "C2907042" (at 181.61 118.11 0) (hide yes) (show_name no) (do_not_autoplace no) (effects (font (size 1.27 1.27))))
  (pin "1")
  (pin "2"))
 (wire
  (pts (xy 185.42 118.11) (xy 187.96 118.11))
  (stroke (width 0) (type default)))
 (symbol
  (lib_id "power:+3V3")
  (at 187.96 118.11 270)
  (unit 1)
  (body_style 1)
  (exclude_from_sim no)
  (in_bom yes)
  (on_board yes)
  (in_pos_files yes)
  (dnp no)
  (property "Reference" "#PWR8307" (at 187.96 118.11 90) (hide yes) (show_name no) (do_not_autoplace no) (effects (font (size 1.27 1.27))))
  (property "Value" "+3V3" (at 193.04 118.11 90) (show_name no) (do_not_autoplace no) (effects (font (size 1.27 1.27)) (justify left)))
  (property "Footprint" "" (at 187.96 118.11 0) (hide yes) (show_name no) (do_not_autoplace no) (effects (font (size 1.27 1.27))))
  (property "Datasheet" "" (at 187.96 118.11 0) (hide yes) (show_name no) (do_not_autoplace no) (effects (font (size 1.27 1.27))))
  (property "Description" "" (at 187.96 118.11 0) (hide yes) (show_name no) (do_not_autoplace no) (effects (font (size 1.27 1.27))))
  (pin "1"))
 (wire
  (pts (xy 168.91 113.03) (xy 171.45 113.03))
  (stroke (width 0) (type default)))
 (wire
  (pts (xy 171.45 113.03) (xy 171.45 118.11))
  (stroke (width 0) (type default)))
 (wire
  (pts (xy 171.45 118.11) (xy 177.8 118.11))
  (stroke (width 0) (type default)))
 (symbol
  (lib_id "power:+3V3")
  (at 190.5 50.8 0)
  (unit 1)
  (body_style 1)
  (exclude_from_sim no)
  (in_bom yes)
  (on_board yes)
  (in_pos_files yes)
  (dnp no)
  (property "Reference" "#PWR8308" (at 190.5 50.8 0) (hide yes) (show_name no) (do_not_autoplace no) (effects (font (size 1.27 1.27))))
  (property "Value" "+3V3" (at 190.5 45.72 0) (show_name no) (do_not_autoplace no) (effects (font (size 1.27 1.27))))
  (property "Footprint" "" (at 190.5 50.8 0) (hide yes) (show_name no) (do_not_autoplace no) (effects (font (size 1.27 1.27))))
  (property "Datasheet" "" (at 190.5 50.8 0) (hide yes) (show_name no) (do_not_autoplace no) (effects (font (size 1.27 1.27))))
  (property "Description" "" (at 190.5 50.8 0) (hide yes) (show_name no) (do_not_autoplace no) (effects (font (size 1.27 1.27))))
  (pin "1"))
 (wire
  (pts (xy 190.5 50.8) (xy 190.5 53.34))
  (stroke (width 0) (type default)))
 (junction
  (at 190.5 53.34)
  (diameter 0)
  (color 0 0 0 0))
 (symbol
  (lib_id "JLCImport:BLM18PG121SN1D")
  (at 203.2 53.34 0)
  (unit 1)
  (body_style 1)
  (exclude_from_sim no)
  (in_bom yes)
  (on_board yes)
  (in_pos_files yes)
  (dnp no)
  (property "Reference" "L8301" (at 199.39 49.53 0) (show_name no) (do_not_autoplace no) (effects (font (size 1.27 1.27)) (justify left)))
  (property "Value" "BLM18PG121SN1D" (at 196.85 57.15 0) (show_name no) (do_not_autoplace no) (effects (font (size 1.27 1.27)) (justify left)))
  (property "Footprint" "JLCImport:BLM18PG121SN1D" (at 203.2 53.34 0) (hide yes) (show_name no) (do_not_autoplace no) (effects (font (size 1.27 1.27))))
  (property "Datasheet" "" (at 203.2 53.34 0) (hide yes) (show_name no) (do_not_autoplace no) (effects (font (size 1.27 1.27))))
  (property "Description" "Ferrite bead 120R@100MHz 2A 0603: keeps VCSEL pulses off the shared 3.3 V" (at 203.2 53.34 0) (hide yes) (show_name no) (do_not_autoplace no) (effects (font (size 1.27 1.27))))
  (property "LCSC" "C14709" (at 203.2 53.34 0) (hide yes) (show_name no) (do_not_autoplace no) (effects (font (size 1.27 1.27))))
  (pin "1")
  (pin "2"))
 (wire
  (pts (xy 190.5 53.34) (xy 198.12 53.34))
  (stroke (width 0) (type default)))
 (wire
  (pts (xy 208.28 53.34) (xy 215.9 53.34))
  (stroke (width 0) (type default)))
 (wire
  (pts (xy 215.9 53.34) (xy 231.14 53.34))
  (stroke (width 0) (type default)))
 (wire
  (pts (xy 231.14 53.34) (xy 238.76 53.34))
  (stroke (width 0) (type default)))
 (label "AVDD"
  (at 238.76 53.34 0)
  (effects (font (size 1.27 1.27)) (justify left bottom)))
 (wire
  (pts (xy 190.5 53.34) (xy 160.02 53.34))
  (stroke (width 0) (type default)))
 (junction
  (at 175.26 53.34)
  (diameter 0)
  (color 0 0 0 0))
 (wire
  (pts (xy 175.26 53.34) (xy 175.26 57.15))
  (stroke (width 0) (type default)))
 (symbol
  (lib_id "Device:C")
  (at 175.26 60.96 0)
  (unit 1)
  (body_style 1)
  (exclude_from_sim no)
  (in_bom yes)
  (on_board yes)
  (in_pos_files yes)
  (dnp no)
  (property "Reference" "C8303" (at 176.53 59.69 0) (show_name no) (do_not_autoplace no) (effects (font (size 1.27 1.27)) (justify left)))
  (property "Value" "10uF/10V" (at 176.53 62.23 0) (show_name no) (do_not_autoplace no) (effects (font (size 1.27 1.27)) (justify left)))
  (property "Footprint" "Capacitor_SMD:C_0603_1608Metric" (at 175.26 60.96 0) (hide yes) (show_name no) (do_not_autoplace no) (effects (font (size 1.27 1.27))))
  (property "Datasheet" "" (at 175.26 60.96 0) (hide yes) (show_name no) (do_not_autoplace no) (effects (font (size 1.27 1.27))))
  (property "Description" "" (at 175.26 60.96 0) (hide yes) (show_name no) (do_not_autoplace no) (effects (font (size 1.27 1.27))))
  (property "LCSC" "C19702" (at 175.26 60.96 0) (hide yes) (show_name no) (do_not_autoplace no) (effects (font (size 1.27 1.27))))
  (pin "1")
  (pin "2"))
 (symbol
  (lib_id "power:GND")
  (at 175.26 64.77 0)
  (unit 1)
  (body_style 1)
  (exclude_from_sim no)
  (in_bom yes)
  (on_board yes)
  (in_pos_files yes)
  (dnp no)
  (property "Reference" "#PWR8309" (at 175.26 64.77 0) (hide yes) (show_name no) (do_not_autoplace no) (effects (font (size 1.27 1.27))))
  (property "Value" "GND" (at 175.26 69.85 0) (hide yes) (show_name no) (do_not_autoplace no) (effects (font (size 1.27 1.27))))
  (property "Footprint" "" (at 175.26 64.77 0) (hide yes) (show_name no) (do_not_autoplace no) (effects (font (size 1.27 1.27))))
  (property "Datasheet" "" (at 175.26 64.77 0) (hide yes) (show_name no) (do_not_autoplace no) (effects (font (size 1.27 1.27))))
  (property "Description" "" (at 175.26 64.77 0) (hide yes) (show_name no) (do_not_autoplace no) (effects (font (size 1.27 1.27))))
  (pin "1"))
 (junction
  (at 160.02 53.34)
  (diameter 0)
  (color 0 0 0 0))
 (wire
  (pts (xy 160.02 53.34) (xy 160.02 57.15))
  (stroke (width 0) (type default)))
 (symbol
  (lib_id "Device:C")
  (at 160.02 60.96 0)
  (unit 1)
  (body_style 1)
  (exclude_from_sim no)
  (in_bom yes)
  (on_board yes)
  (in_pos_files yes)
  (dnp no)
  (property "Reference" "C8304" (at 161.29 59.69 0) (show_name no) (do_not_autoplace no) (effects (font (size 1.27 1.27)) (justify left)))
  (property "Value" "100nF/50V" (at 161.29 62.23 0) (show_name no) (do_not_autoplace no) (effects (font (size 1.27 1.27)) (justify left)))
  (property "Footprint" "Capacitor_SMD:C_0603_1608Metric" (at 160.02 60.96 0) (hide yes) (show_name no) (do_not_autoplace no) (effects (font (size 1.27 1.27))))
  (property "Datasheet" "" (at 160.02 60.96 0) (hide yes) (show_name no) (do_not_autoplace no) (effects (font (size 1.27 1.27))))
  (property "Description" "" (at 160.02 60.96 0) (hide yes) (show_name no) (do_not_autoplace no) (effects (font (size 1.27 1.27))))
  (property "LCSC" "C1591" (at 160.02 60.96 0) (hide yes) (show_name no) (do_not_autoplace no) (effects (font (size 1.27 1.27))))
  (pin "1")
  (pin "2"))
 (symbol
  (lib_id "power:GND")
  (at 160.02 64.77 0)
  (unit 1)
  (body_style 1)
  (exclude_from_sim no)
  (in_bom yes)
  (on_board yes)
  (in_pos_files yes)
  (dnp no)
  (property "Reference" "#PWR8310" (at 160.02 64.77 0) (hide yes) (show_name no) (do_not_autoplace no) (effects (font (size 1.27 1.27))))
  (property "Value" "GND" (at 160.02 69.85 0) (hide yes) (show_name no) (do_not_autoplace no) (effects (font (size 1.27 1.27))))
  (property "Footprint" "" (at 160.02 64.77 0) (hide yes) (show_name no) (do_not_autoplace no) (effects (font (size 1.27 1.27))))
  (property "Datasheet" "" (at 160.02 64.77 0) (hide yes) (show_name no) (do_not_autoplace no) (effects (font (size 1.27 1.27))))
  (property "Description" "" (at 160.02 64.77 0) (hide yes) (show_name no) (do_not_autoplace no) (effects (font (size 1.27 1.27))))
  (pin "1"))
 (junction
  (at 215.9 53.34)
  (diameter 0)
  (color 0 0 0 0))
 (wire
  (pts (xy 215.9 53.34) (xy 215.9 57.15))
  (stroke (width 0) (type default)))
 (symbol
  (lib_id "Device:C")
  (at 215.9 60.96 0)
  (unit 1)
  (body_style 1)
  (exclude_from_sim no)
  (in_bom yes)
  (on_board yes)
  (in_pos_files yes)
  (dnp no)
  (property "Reference" "C8301" (at 217.17 59.69 0) (show_name no) (do_not_autoplace no) (effects (font (size 1.27 1.27)) (justify left)))
  (property "Value" "10uF/10V" (at 217.17 62.23 0) (show_name no) (do_not_autoplace no) (effects (font (size 1.27 1.27)) (justify left)))
  (property "Footprint" "Capacitor_SMD:C_0603_1608Metric" (at 215.9 60.96 0) (hide yes) (show_name no) (do_not_autoplace no) (effects (font (size 1.27 1.27))))
  (property "Datasheet" "" (at 215.9 60.96 0) (hide yes) (show_name no) (do_not_autoplace no) (effects (font (size 1.27 1.27))))
  (property "Description" "" (at 215.9 60.96 0) (hide yes) (show_name no) (do_not_autoplace no) (effects (font (size 1.27 1.27))))
  (property "LCSC" "C19702" (at 215.9 60.96 0) (hide yes) (show_name no) (do_not_autoplace no) (effects (font (size 1.27 1.27))))
  (pin "1")
  (pin "2"))
 (symbol
  (lib_id "power:GND")
  (at 215.9 64.77 0)
  (unit 1)
  (body_style 1)
  (exclude_from_sim no)
  (in_bom yes)
  (on_board yes)
  (in_pos_files yes)
  (dnp no)
  (property "Reference" "#PWR8311" (at 215.9 64.77 0) (hide yes) (show_name no) (do_not_autoplace no) (effects (font (size 1.27 1.27))))
  (property "Value" "GND" (at 215.9 69.85 0) (hide yes) (show_name no) (do_not_autoplace no) (effects (font (size 1.27 1.27))))
  (property "Footprint" "" (at 215.9 64.77 0) (hide yes) (show_name no) (do_not_autoplace no) (effects (font (size 1.27 1.27))))
  (property "Datasheet" "" (at 215.9 64.77 0) (hide yes) (show_name no) (do_not_autoplace no) (effects (font (size 1.27 1.27))))
  (property "Description" "" (at 215.9 64.77 0) (hide yes) (show_name no) (do_not_autoplace no) (effects (font (size 1.27 1.27))))
  (pin "1"))
 (junction
  (at 231.14 53.34)
  (diameter 0)
  (color 0 0 0 0))
 (wire
  (pts (xy 231.14 53.34) (xy 231.14 57.15))
  (stroke (width 0) (type default)))
 (symbol
  (lib_id "Device:C")
  (at 231.14 60.96 0)
  (unit 1)
  (body_style 1)
  (exclude_from_sim no)
  (in_bom yes)
  (on_board yes)
  (in_pos_files yes)
  (dnp no)
  (property "Reference" "C8302" (at 232.41 59.69 0) (show_name no) (do_not_autoplace no) (effects (font (size 1.27 1.27)) (justify left)))
  (property "Value" "100nF/50V" (at 232.41 62.23 0) (show_name no) (do_not_autoplace no) (effects (font (size 1.27 1.27)) (justify left)))
  (property "Footprint" "Capacitor_SMD:C_0603_1608Metric" (at 231.14 60.96 0) (hide yes) (show_name no) (do_not_autoplace no) (effects (font (size 1.27 1.27))))
  (property "Datasheet" "" (at 231.14 60.96 0) (hide yes) (show_name no) (do_not_autoplace no) (effects (font (size 1.27 1.27))))
  (property "Description" "" (at 231.14 60.96 0) (hide yes) (show_name no) (do_not_autoplace no) (effects (font (size 1.27 1.27))))
  (property "LCSC" "C1591" (at 231.14 60.96 0) (hide yes) (show_name no) (do_not_autoplace no) (effects (font (size 1.27 1.27))))
  (pin "1")
  (pin "2"))
 (symbol
  (lib_id "power:GND")
  (at 231.14 64.77 0)
  (unit 1)
  (body_style 1)
  (exclude_from_sim no)
  (in_bom yes)
  (on_board yes)
  (in_pos_files yes)
  (dnp no)
  (property "Reference" "#PWR8312" (at 231.14 64.77 0) (hide yes) (show_name no) (do_not_autoplace no) (effects (font (size 1.27 1.27))))
  (property "Value" "GND" (at 231.14 69.85 0) (hide yes) (show_name no) (do_not_autoplace no) (effects (font (size 1.27 1.27))))
  (property "Footprint" "" (at 231.14 64.77 0) (hide yes) (show_name no) (do_not_autoplace no) (effects (font (size 1.27 1.27))))
  (property "Datasheet" "" (at 231.14 64.77 0) (hide yes) (show_name no) (do_not_autoplace no) (effects (font (size 1.27 1.27))))
  (property "Description" "" (at 231.14 64.77 0) (hide yes) (show_name no) (do_not_autoplace no) (effects (font (size 1.27 1.27))))
  (pin "1"))
 (symbol
  (lib_id "power:PWR_FLAG")
  (at 160.02 53.34 0)
  (unit 1)
  (body_style 1)
  (exclude_from_sim no)
  (in_bom yes)
  (on_board yes)
  (in_pos_files yes)
  (dnp no)
  (property "Reference" "#FLG8313" (at 160.02 53.34 0) (hide yes) (show_name no) (do_not_autoplace no) (effects (font (size 1.27 1.27))))
  (property "Value" "PWR_FLAG" (at 160.02 49.53 0) (hide yes) (show_name no) (do_not_autoplace no) (effects (font (size 1.27 1.27))))
  (property "Footprint" "" (at 160.02 53.34 0) (hide yes) (show_name no) (do_not_autoplace no) (effects (font (size 1.27 1.27))))
  (property "Datasheet" "" (at 160.02 53.34 0) (hide yes) (show_name no) (do_not_autoplace no) (effects (font (size 1.27 1.27))))
  (property "Description" "" (at 160.02 53.34 0) (hide yes) (show_name no) (do_not_autoplace no) (effects (font (size 1.27 1.27))))
  (pin "1"))
 (symbol
  (lib_id "power:PWR_FLAG")
  (at 62.23 116.84 0)
  (unit 1)
  (body_style 1)
  (exclude_from_sim no)
  (in_bom yes)
  (on_board yes)
  (in_pos_files yes)
  (dnp no)
  (property "Reference" "#FLG8314" (at 62.23 116.84 0) (hide yes) (show_name no) (do_not_autoplace no) (effects (font (size 1.27 1.27))))
  (property "Value" "PWR_FLAG" (at 62.23 113.03 0) (hide yes) (show_name no) (do_not_autoplace no) (effects (font (size 1.27 1.27))))
  (property "Footprint" "" (at 62.23 116.84 0) (hide yes) (show_name no) (do_not_autoplace no) (effects (font (size 1.27 1.27))))
  (property "Datasheet" "" (at 62.23 116.84 0) (hide yes) (show_name no) (do_not_autoplace no) (effects (font (size 1.27 1.27))))
  (property "Description" "" (at 62.23 116.84 0) (hide yes) (show_name no) (do_not_autoplace no) (effects (font (size 1.27 1.27))))
  (pin "1"))
 (text "IOVDD: C8303, C8304     AVDD: C8301, C8302\nPlace each pair at its pins."
  (exclude_from_sim no)
  (at 160.02 73.66 0)
  (effects (font (size 1.27 1.27)) (justify left bottom)))
 (text "OOMWOO front ToF board (rev 2, 2026-10-27). One design, fitted twice: left and right,\neach aimed 30 deg off centre. The main board holds the I2C (2.2k), INT, LPn (47k) and I2C_RST (47k)\nresistors, so this board carries none of them. Refs 83xx: unique on the OOMWOO panel."
  (exclude_from_sim no)
  (at 30.48 30.48 0)
  (effects (font (size 1.524 1.524)) (justify left bottom)))
 (text "No mounting holes: the board slides into a holder by its long edges.\nKeep about 1 mm along both long edges free of parts and copper."
  (exclude_from_sim no)
  (at 149.86 144.78 0)
  (effects (font (size 1.27 1.27)) (justify left bottom)))
 (sheet_instances
  (path ""
   (page "1")))
 (embedded_fonts no))
